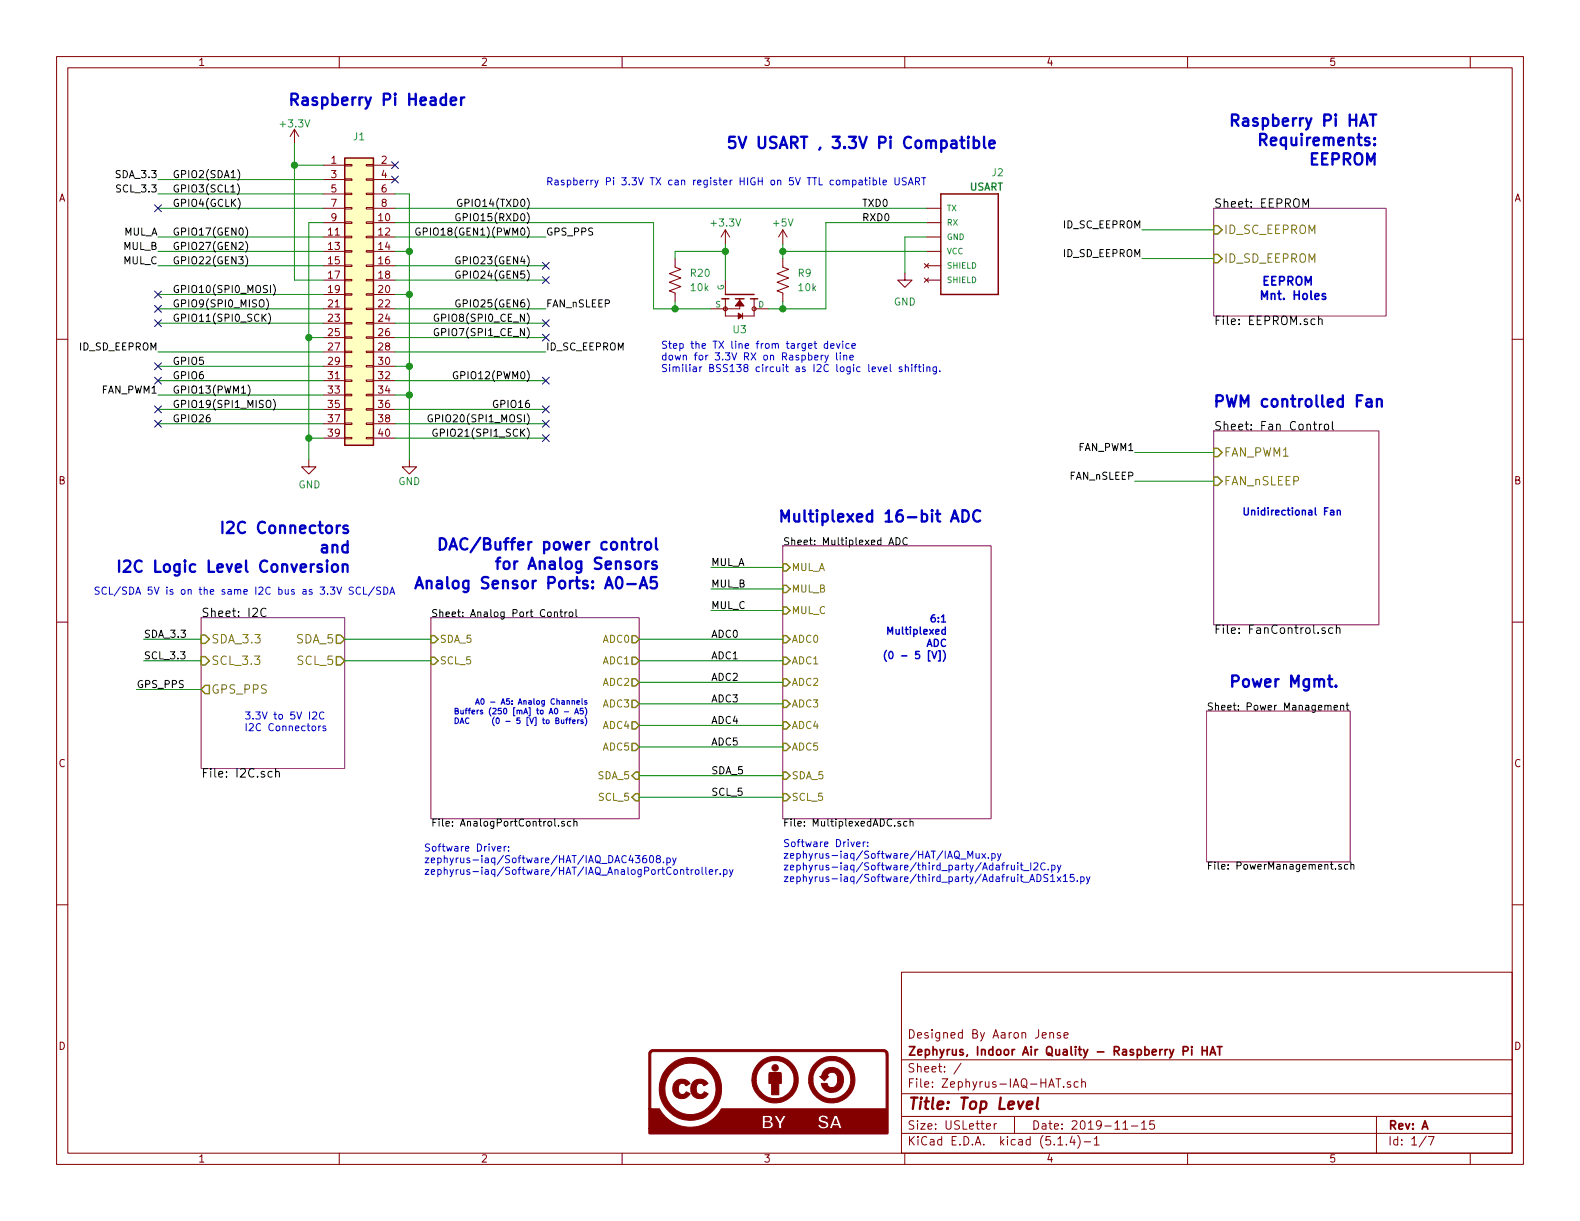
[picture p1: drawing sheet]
EESchema Schematic File Version 4
LIBS:Zephyrus-IAQ-HAT-cache
EELAYER 30 0
EELAYER END
$Descr USLetter 11000 8500
encoding utf-8
Sheet 1 7
Title "Top Level"
Date "2019-11-15"
Rev "A"
Comp "Zephyrus, Indoor Air Quality - Raspberry Pi HAT"
Comment1 "Designed By Aaron Jense"
Comment2 ""
Comment3 ""
Comment4 ""
$EndDescr
$Comp
L zephyrus_iaq:GND #PWR011
U 1 1
P 2850 3200
F 0 "#PWR011" H 2850 2950 50  0001 C CNN
F 1 "GND" H 2850 3050 50  0000 C CNN
F 2 "" H 2850 3200 50  0000 C CNN
F 3 "" H 2850 3200 50  0000 C CNN
	1    2850 3200
	1    0    0    -1  
$EndComp
Wire Wire Line
	2850 1350 2850 1750
Wire Wire Line
	2850 2750 2750 2750
Wire Wire Line
	2850 2550 2750 2550
Connection ~ 2850 2750
Wire Wire Line
	2850 2050 2750 2050
Connection ~ 2850 2550
Wire Wire Line
	2850 1750 2750 1750
Connection ~ 2850 2050
Wire Wire Line
	2150 3050 2250 3050
Wire Wire Line
	2150 2350 2250 2350
Connection ~ 2150 3050
Connection ~ 2050 1150
Wire Wire Line
	2050 1950 2250 1950
Wire Wire Line
	2050 1150 2250 1150
Wire Wire Line
	2050 1000 2050 1150
$Comp
L zephyrus_iaq:+3.3V #PWR01
U 1 1
P 2050 1000
F 0 "#PWR01" H 2050 850 50  0001 C CNN
F 1 "+3.3V" H 2050 1140 50  0000 C CNN
F 2 "" H 2050 1000 50  0000 C CNN
F 3 "" H 2050 1000 50  0000 C CNN
	1    2050 1000
	1    0    0    -1  
$EndComp
Wire Wire Line
	2250 1250 1100 1250
Wire Wire Line
	1100 1350 2250 1350
Wire Wire Line
	1100 1450 2250 1450
Wire Wire Line
	2250 1650 1100 1650
Wire Wire Line
	1100 1750 2250 1750
Wire Wire Line
	1100 1850 2250 1850
Wire Wire Line
	2250 2050 1100 2050
Wire Wire Line
	1100 2150 2250 2150
Wire Wire Line
	1100 2250 2250 2250
Wire Wire Line
	2250 2450 1100 2450
Wire Wire Line
	1100 2550 2250 2550
Wire Wire Line
	1100 2650 2250 2650
Wire Wire Line
	2250 2750 1100 2750
Wire Wire Line
	1100 2850 2250 2850
Wire Wire Line
	1100 2950 2250 2950
Wire Wire Line
	2750 2850 3800 2850
Wire Wire Line
	2750 2950 3800 2950
Wire Wire Line
	2750 2350 3800 2350
Wire Wire Line
	2750 2450 3800 2450
Wire Wire Line
	2750 2150 3800 2150
Wire Wire Line
	2750 2250 3800 2250
Wire Wire Line
	2750 1850 3800 1850
Wire Wire Line
	2750 1950 3800 1950
Wire Wire Line
	2750 1650 3800 1650
Wire Wire Line
	2750 2650 3800 2650
Text Label 1200 1250 0    50   ~ 0
GPIO2(SDA1)
Text Label 1200 1350 0    50   ~ 0
GPIO3(SCL1)
Text Label 1200 1450 0    50   ~ 0
GPIO4(GCLK)
Text Label 1200 1650 0    50   ~ 0
GPIO17(GEN0)
Text Label 1200 1750 0    50   ~ 0
GPIO27(GEN2)
Text Label 1200 1850 0    50   ~ 0
GPIO22(GEN3)
Text Label 1200 2050 0    50   ~ 0
GPIO10(SPI0_MOSI)
Text Label 1200 2150 0    50   ~ 0
GPIO9(SPI0_MISO)
Text Label 1200 2250 0    50   ~ 0
GPIO11(SPI0_SCK)
Text Label 1200 2550 0    50   ~ 0
GPIO5
Text Label 1200 2650 0    50   ~ 0
GPIO6
Text Label 1200 2750 0    50   ~ 0
GPIO13(PWM1)
Text Label 1200 2850 0    50   ~ 0
GPIO19(SPI1_MISO)
Text Label 1200 2950 0    50   ~ 0
GPIO26
Text Label 3700 2950 2    50   ~ 0
GPIO20(SPI1_MOSI)
Text Label 3700 2850 2    50   ~ 0
GPIO16
Text Label 3700 2650 2    50   ~ 0
GPIO12(PWM0)
Text Label 3700 2350 2    50   ~ 0
GPIO7(SPI1_CE_N)
Text Label 3700 2250 2    50   ~ 0
GPIO8(SPI0_CE_N)
Text Label 3700 2150 2    50   ~ 0
GPIO25(GEN6)
Text Label 3700 1950 2    50   ~ 0
GPIO24(GEN5)
Text Label 3700 1850 2    50   ~ 0
GPIO23(GEN4)
Text Label 3700 1650 2    50   ~ 0
GPIO18(GEN1)(PWM0)
Text Label 3700 1550 2    50   ~ 0
GPIO15(RXD0)
Text Label 3700 1450 2    50   ~ 0
GPIO14(TXD0)
Wire Wire Line
	2850 1350 2750 1350
Connection ~ 2850 1750
Wire Wire Line
	2750 3050 3800 3050
Text Label 3700 3050 2    50   ~ 0
GPIO21(SPI1_SCK)
Wire Wire Line
	2850 2750 2850 3200
Wire Wire Line
	2850 2550 2850 2750
Wire Wire Line
	2850 2050 2850 2550
Wire Wire Line
	2150 3050 2150 3200
Wire Wire Line
	2050 1150 2050 1950
Wire Wire Line
	2150 2350 2150 3050
Wire Wire Line
	2850 1750 2850 2050
NoConn ~ 2750 1150
NoConn ~ 2750 1250
NoConn ~ 3800 2350
NoConn ~ 3800 2850
NoConn ~ 3800 2950
NoConn ~ 3800 3050
NoConn ~ 1100 2850
NoConn ~ 1100 1450
$Comp
L zephyrus_iaq:GND #PWR010
U 1 1
P 2150 3200
F 0 "#PWR010" H 2150 2950 50  0001 C CNN
F 1 "GND" H 2155 3027 50  0000 C CNN
F 2 "" H 2150 3200 50  0001 C CNN
F 3 "" H 2150 3200 50  0001 C CNN
	1    2150 3200
	1    0    0    -1  
$EndComp
$Comp
L zephyrus_iaq:Conn_02x20_Odd_Even__Rpi J1
U 1 1
P 2500 1050
F 0 "J1" H 2500 1150 50  0000 C CNN
F 1 "Conn_02x20_Odd_Even__Rpi" H 2800 1100 50  0001 C CNN
F 2 "Connector_PinSocket_2.54mm:PinSocket_2x20_P2.54mm_Vertical" H 2500 1050 50  0001 C CNN
F 3 "" H 2500 1050 50  0001 C CNN
	1    2500 1050
	1    0    0    -1  
$EndComp
Text Label 4950 4450 0    50   ~ 0
ADC0
Text Label 4950 4600 0    50   ~ 0
ADC1
Text Label 4950 4750 0    50   ~ 0
ADC2
Text Label 4950 4900 0    50   ~ 0
ADC3
Text Label 4950 5050 0    50   ~ 0
ADC4
Text Label 4950 5200 0    50   ~ 0
ADC5
Text Label 1000 4450 0    50   ~ 0
SDA_3.3
Text Label 1100 1250 2    50   ~ 0
SDA_3.3
Text Label 1100 1350 2    50   ~ 0
SCL_3.3
Text Label 3800 2450 0    50   ~ 0
ID_SC_EEPROM
NoConn ~ 1100 2550
NoConn ~ 1100 2650
NoConn ~ 1100 2950
Text Label 1100 2450 2    50   ~ 0
ID_SD_EEPROM
Wire Wire Line
	2250 1550 2150 1550
Wire Wire Line
	2150 1550 2150 2350
Connection ~ 2150 2350
NoConn ~ 3800 2250
NoConn ~ 1100 2050
NoConn ~ 1100 2150
NoConn ~ 1100 2250
$Sheet
S 5450 3800 1450 1900
U 5D9BB3B6
F0 "Multiplexed ADC" 50
F1 "MultiplexedADC.sch" 50
F2 "ADC0" I L 5450 4450 50 
F3 "ADC1" I L 5450 4600 50 
F4 "ADC2" I L 5450 4750 50 
F5 "ADC3" I L 5450 4900 50 
F6 "ADC4" I L 5450 5050 50 
F7 "ADC5" I L 5450 5200 50 
F8 "MUL_A" I L 5450 3950 50 
F9 "MUL_B" I L 5450 4100 50 
F10 "MUL_C" I L 5450 4250 50 
F11 "SDA_5" I L 5450 5400 50 
F12 "SCL_5" I L 5450 5550 50 
$EndSheet
Text Label 4950 3950 0    50   ~ 0
MUL_A
Wire Wire Line
	5450 3950 4950 3950
Wire Wire Line
	4950 4100 5450 4100
Wire Wire Line
	4950 4250 5450 4250
Text Label 4950 5400 0    50   ~ 0
SDA_5
Text Label 4950 5550 0    50   ~ 0
SCL_5
Text Label 4950 4100 0    50   ~ 0
MUL_B
Text Label 4950 4250 0    50   ~ 0
MUL_C
Text Label 1100 1650 2    50   ~ 0
MUL_A
Text Label 1100 1750 2    50   ~ 0
MUL_B
Text Label 1100 1850 2    50   ~ 0
MUL_C
Text Label 7900 3350 2    50   ~ 0
FAN_nSLEEP
Text Label 3800 2150 0    50   ~ 0
FAN_nSLEEP
Text Label 1100 2750 2    50   ~ 0
FAN_PWM1
Text Label 3800 1650 0    50   ~ 0
GPS_PPS
$Sheet
S 8400 4950 1000 1050
U 5DB4C8BA
F0 "Power Management" 50
F1 "PowerManagement.sch" 50
$EndSheet
Text Label 1000 4600 0    50   ~ 0
SCL_3.3
NoConn ~ 3800 1850
Text Notes 8550 4800 0    79   ~ 16
Power Mgmt.
Text Notes 4600 4250 2    79   ~ 16
DAC/Buffer power control\n for Analog Sensors\nAnalog Sensor Ports: A0-A5\n\n
Text Notes 4100 5050 2    39   ~ 8
A0 - A5: Analog Channels\nBuffers (250 [mA] to A0 - A5)\nDAC     (0 - 5 [V] to Buffers)
$Sheet
S 8450 3000 1150 1350
U 5DB33F6F
F0 "Fan Control" 59
F1 "FanControl.sch" 59
F2 "FAN_PWM1" I L 8450 3150 59 
F3 "FAN_nSLEEP" I L 8450 3350 59 
$EndSheet
Wire Wire Line
	4450 4450 5450 4450
Wire Wire Line
	4450 4600 5450 4600
Wire Wire Line
	4450 4750 5450 4750
Wire Wire Line
	4450 4900 5450 4900
Wire Wire Line
	4450 5050 5450 5050
Wire Wire Line
	4450 5200 5450 5200
$Sheet
S 1400 4300 1000 1050
U 5DB861AF
F0 "I2C" 59
F1 "I2C.sch" 59
F2 "SDA_3.3" I L 1400 4450 59 
F3 "SCL_3.3" I L 1400 4600 59 
F4 "SDA_5" O R 2400 4450 59 
F5 "SCL_5" O R 2400 4600 59 
F6 "GPS_PPS" O L 1400 4800 59 
$EndSheet
Text Label 950  4800 0    50   ~ 0
GPS_PPS
NoConn ~ 3800 1950
Wire Wire Line
	1400 4800 950  4800
Text Notes 9350 3600 2    50   ~ 10
Unidirectional Fan\n
Text Notes 6600 4600 2    50   ~ 10
6:1\nMultiplexed\nADC\n (0 - 5 [V])
Text Notes 1700 5100 0    50   ~ 0
3.3V to 5V I2C\nI2C Connectors
Text Notes 6850 3650 2    79   ~ 16
Multiplexed 16-bit ADC
Text Notes 2450 4000 2    79   ~ 16
I2C Connectors\nand\nI2C Logic Level Conversion
Wire Wire Line
	7900 3150 8450 3150
Wire Wire Line
	8450 3350 7900 3350
Wire Wire Line
	4450 5400 5450 5400
Wire Wire Line
	4450 5550 5450 5550
Wire Wire Line
	1000 4450 1400 4450
Wire Wire Line
	1000 4600 1400 4600
$Sheet
S 3000 4300 1450 1400
U 5DA09389
F0 "Analog Port Control" 50
F1 "AnalogPortControl.sch" 50
F2 "ADC0" O R 4450 4450 50 
F3 "ADC1" O R 4450 4600 50 
F4 "ADC2" O R 4450 4750 50 
F5 "ADC3" O R 4450 4900 50 
F6 "ADC4" O R 4450 5050 50 
F7 "ADC5" O R 4450 5200 50 
F8 "SDA_5" I L 3000 4450 50 
F9 "SCL_5" I L 3000 4600 50 
F10 "SDA_5" I R 4450 5400 50 
F11 "SCL_5" I R 4450 5550 50 
$EndSheet
Wire Wire Line
	2400 4450 3000 4450
Wire Wire Line
	2400 4600 3000 4600
Text Notes 2950 6100 0    50   ~ 0
Software Driver:\nzephyrus-iaq/Software/HAT/IAQ_DAC43608.py\nzephyrus-iaq/Software/HAT/IAQ_AnalogPortController.py
Text Notes 5450 6150 0    50   ~ 0
Software Driver:\nzephyrus-iaq/Software/HAT/IAQ_Mux.py\nzephyrus-iaq/Software/third_party/Adafruit_I2C.py\nzephyrus-iaq/Software/third_party/Adafruit_ADS1x15.py
Text Notes 2000 750  0    79   ~ 16
Raspberry Pi Header
$Comp
L zephyrus_iaq:BSS138 U?
U 1 1
P 5150 2050
AR Path="/5DB861AF/5DE9F97B" Ref="U?"  Part="1" 
AR Path="/5DE9F97B" Ref="U3"  Part="1" 
F 0 "U3" V 5393 2050 50  0000 C CNN
F 1 "BSS138" V 5484 2050 50  0001 C CNN
F 2 "zephyrus-iaq:BSS138" H 5600 2750 50  0001 L BNN
F 3 "TO-236-3 Micross" H 5600 2550 50  0001 L BNN
F 4 "MICROSS/On Semiconductor" H 5600 2450 50  0001 L BNN "Field4"
F 5 "Mosfet n-Ch 50v 220ma Die" H 5600 2300 50  0001 L BNN "Field5"
F 6 "BSS138" H 5600 2650 50  0001 L BNN "Field7"
	1    5150 2050
	0    1    1    0   
$EndComp
$Comp
L zephyrus_iaq:R_US R?
U 1 1
P 5450 1950
AR Path="/5DB861AF/5DE9F972" Ref="R?"  Part="1" 
AR Path="/5DE9F972" Ref="R9"  Part="1" 
F 0 "R9" H 5550 2000 50  0000 L CNN
F 1 "10k" H 5550 1900 50  0000 L CNN
F 2 "Resistor_SMD:R_0805_2012Metric" V 5490 1940 50  0001 C CNN
F 3 "~" H 5450 1950 50  0001 C CNN
	1    5450 1950
	1    0    0    -1  
$EndComp
$Comp
L zephyrus_iaq:+3.3V #PWR?
U 1 1
P 5050 1700
AR Path="/5DB861AF/5DE9F969" Ref="#PWR?"  Part="1" 
AR Path="/5DE9F969" Ref="#PWR0109"  Part="1" 
F 0 "#PWR0109" H 5050 1550 50  0001 C CNN
F 1 "+3.3V" H 5050 1850 50  0000 C CNN
F 2 "" H 5050 1700 50  0001 C CNN
F 3 "" H 5050 1700 50  0001 C CNN
	1    5050 1700
	1    0    0    -1  
$EndComp
Text Label 6000 1450 0    50   ~ 0
TXD0
Text Label 6000 1550 0    50   ~ 0
RXD0
$Comp
L zephyrus_iaq:GND #PWR08
U 1 1
P 6300 1900
F 0 "#PWR08" H 6300 1650 50  0001 C CNN
F 1 "GND" H 6300 1700 50  0000 C CNN
F 2 "" H 6300 1900 50  0001 C CNN
F 3 "" H 6300 1900 50  0001 C CNN
	1    6300 1900
	1    0    0    -1  
$EndComp
Text Notes 5050 1050 0    79   ~ 16
5V USART , 3.3V Pi Compatible
$Comp
L zephyrus_iaq:SM04B-SRSS-TB(LF)(SN)_USART J2
U 1 1
P 6750 1650
F 0 "J2" H 6900 2100 50  0000 L CNN
F 1 "USART" H 6750 2000 50  0000 L CNB
F 2 "zephyrus-iaq:JST_SM04B-SRSS-TB(LF)(SN)" H 6800 1750 50  0001 C CNN
F 3 "" H 6800 1750 50  0001 C CNN
	1    6750 1650
	1    0    0    -1  
$EndComp
Wire Wire Line
	5750 2150 5750 1550
Wire Wire Line
	5750 1550 6450 1550
Wire Wire Line
	6450 1650 6300 1650
Wire Wire Line
	6300 1650 6300 1900
Wire Wire Line
	5450 1750 6450 1750
$Comp
L zephyrus_iaq:+5V #PWR?
U 1 1
P 5450 1700
AR Path="/5DB861AF/5DE9F963" Ref="#PWR?"  Part="1" 
AR Path="/5DE9F963" Ref="#PWR0110"  Part="1" 
F 0 "#PWR0110" H 5450 1550 50  0001 C CNN
F 1 "+5V" H 5450 1850 50  0000 C CNN
F 2 "" H 5450 1700 50  0001 C CNN
F 3 "" H 5450 1700 50  0001 C CNN
	1    5450 1700
	1    0    0    -1  
$EndComp
Wire Wire Line
	5450 1700 5450 1750
Wire Wire Line
	2750 1450 6450 1450
Text Notes 9600 1300 2    79   ~ 16
Raspberry Pi HAT\nRequirements:\nEEPROM\n\n
Wire Wire Line
	7950 1800 8450 1800
Wire Wire Line
	7950 1600 8450 1600
Text Notes 9250 2100 2    59   ~ 12
Mnt. Holes
Text Notes 9150 2000 2    59   ~ 12
EEPROM
Text Label 7950 1600 2    50   ~ 0
ID_SC_EEPROM
Text Label 7950 1800 2    50   ~ 0
ID_SD_EEPROM
$Sheet
S 8450 1450 1200 750 
U 5DAFB35B
F0 "EEPROM" 59
F1 "EEPROM.sch" 59
F2 "ID_SC_EEPROM" I L 8450 1600 59 
F3 "ID_SD_EEPROM" I L 8450 1800 59 
$EndSheet
Text Notes 650  4150 0    50   ~ 0
SCL/SDA 5V is on the same I2C bus as 3.3V SCL/SDA
Text Notes 4600 2600 0    50   ~ 0
Step the TX line from target device \ndown for 3.3V RX on Raspbery line\nSimiliar BSS138 circuit as I2C logic level shifting.
Text Notes 3800 1300 0    50   ~ 0
Raspberry Pi 3.3V TX can register HIGH on 5V TTL compatible USART
$Comp
L cc-by-sa:LOGO #G?
U 1 1
P 5350 7600
AR Path="/5DB861AF/5DD3D76A" Ref="#G?"  Part="1" 
AR Path="/5DD3D76A" Ref="#G1"  Part="1" 
F 0 "#G1" H 5350 7337 60  0001 C CNN
F 1 "LOGO" H 5350 7863 60  0001 C CNN
F 2 "" H 5350 7600 50  0001 C CNN
F 3 "" H 5350 7600 50  0001 C CNN
	1    5350 7600
	1    0    0    -1  
$EndComp
$Comp
L zephyrus_iaq:R_US R?
U 1 1
P 4700 1950
AR Path="/5DB861AF/5DD3B4E5" Ref="R?"  Part="1" 
AR Path="/5DD3B4E5" Ref="R20"  Part="1" 
F 0 "R20" H 4800 2000 50  0000 L CNN
F 1 "10k" H 4800 1900 50  0000 L CNN
F 2 "Resistor_SMD:R_0805_2012Metric" V 4740 1940 50  0001 C CNN
F 3 "~" H 4700 1950 50  0001 C CNN
	1    4700 1950
	1    0    0    -1  
$EndComp
Wire Wire Line
	2750 1550 4550 1550
Wire Wire Line
	4550 2150 4550 1550
Wire Wire Line
	5050 1700 5050 1750
Wire Wire Line
	4700 1750 5050 1750
Connection ~ 5050 1750
Wire Wire Line
	5050 1750 5050 1950
Wire Wire Line
	4550 2150 4700 2150
Wire Wire Line
	5350 2150 5450 2150
Wire Wire Line
	4700 2100 4700 2150
Connection ~ 4700 2150
Wire Wire Line
	4700 2150 4950 2150
Wire Wire Line
	4700 1800 4700 1750
Wire Wire Line
	5450 1800 5450 1750
Connection ~ 5450 1750
Wire Wire Line
	5450 2100 5450 2150
Connection ~ 5450 2150
Wire Wire Line
	5450 2150 5750 2150
Text Notes 9650 2850 2    79   ~ 16
 PWM controlled Fan\n
Text Label 7900 3150 2    50   ~ 0
FAN_PWM1
NoConn ~ 3800 2650
$EndSCHEMATC
